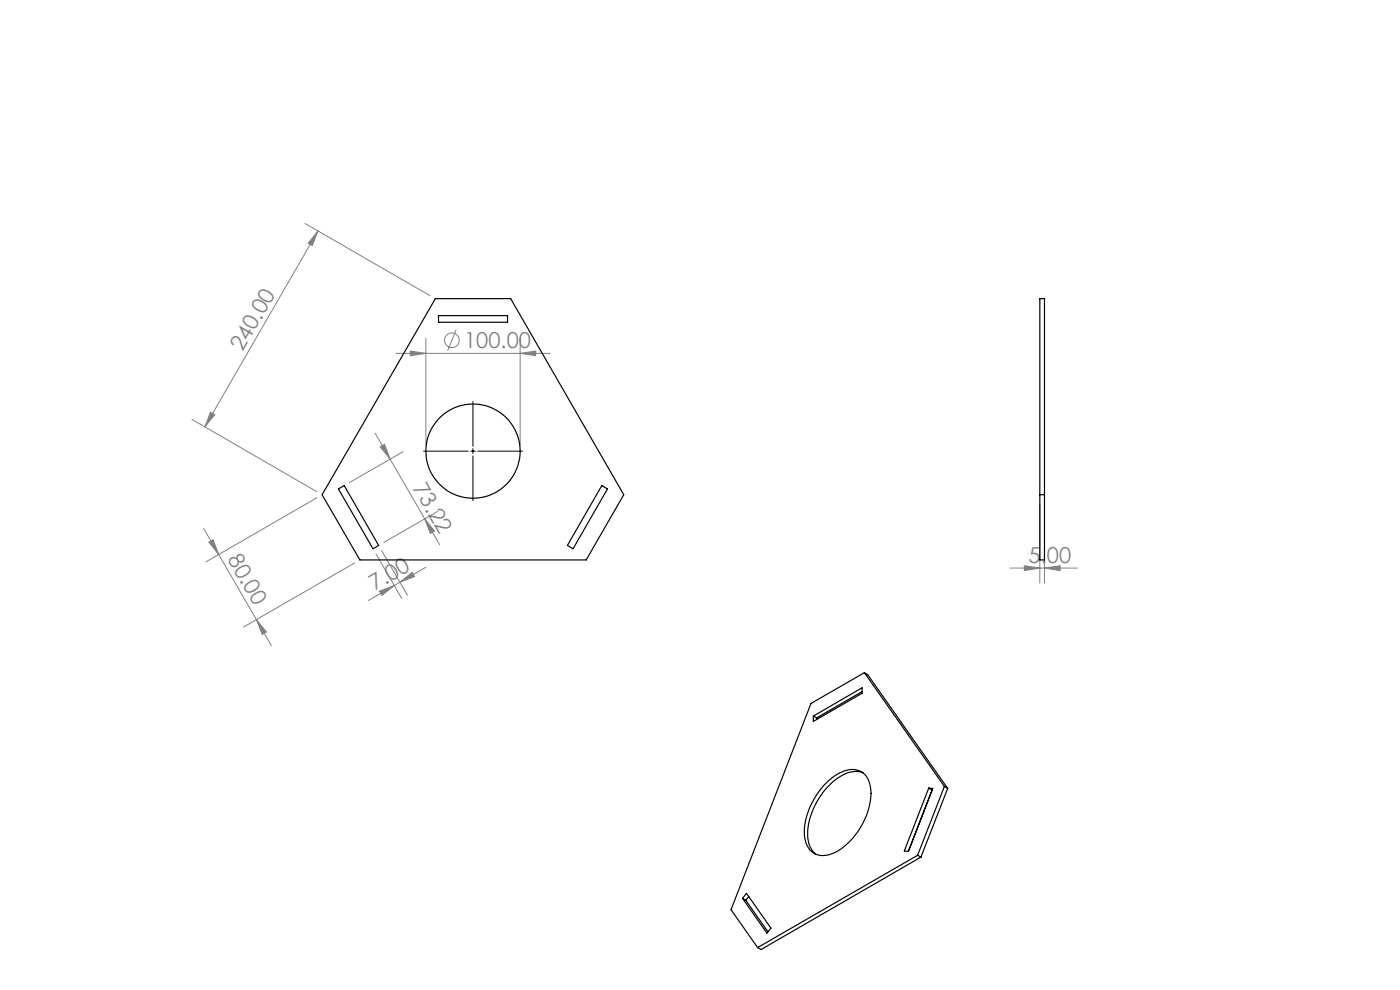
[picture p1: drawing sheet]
<svg xmlns="http://www.w3.org/2000/svg" width="297mm" height="210mm" viewBox="0 0 297 210" stroke-linecap="round" stroke-linejoin="round" font-family="sans-serif">
<g fill="none" stroke="#808080" stroke-width=".21">
<path d="M64.7 47.4l26.5 15.3M67.5 49l-1.2 3.1-.9-.5zM67.5 49l-24 41.5M84 75h32.7M87 74.5l3.3 .5-3.3 .5zM90.3 71.8v22.6M96.8 69.9l-1.8 4.5M110.3 75l3.3-.5v1zM110.3 71.8v22.6M40.7 89l26.5 15.3M44.7 87.4l.8 .6-2 2.5zM79.6 91.9l3.2 5.5"/>
<path d="M80.7 94.8l.9-.5 1.2 3.1zM82.8 97.4l7.3 12.7M85.5 95.8l-11.4 6.6M43.2 112.1l3.2 5.5M44.3 115l.9-.5 1.2 3.1zM46.4 117.6l8 13.8M67.2 105.6l-23.5 13.6M75.2 119.4l-23.6 13.6M79.8 117.5l5.4 9.5M81 116.8l5.4 9.5M90.1 110.1l2.1 2.6-.9 .5zM90.1 110.1l3.2 5.5"/>
<path d="M92.9 108.5l-11.5 6.6M220.6 107v16.7M221.6 107v16.7M54.4 131.4l2.1 2.6-.9 .6zM54.4 131.4l3.2 5.5M80.5 125.4l3.1-1.2-2.6 2.1zM83.6 124.2l-5.5 3.2M84.8 123.5l-1.2 .7M84.8 123.5l2.7-2.1 .4 .9zM90.3 120.3l-5.5 3.2M214.2 120.5h14.3M217.3 120l3.3 .5-3.3 .5z"/>
<path d="M221.6 120.5l3.3-.5v1z"/>
<circle cx="95.9" cy="72.2" r="1.56"/>
</g>
<path d="M89.9 95.7h9.4M99.8 95.7h1.1M100.3 85.2v9.5M100.3 95.2v1M100.3 96.7v9.5M101.4 95.7h9.4" fill="none" stroke="#000" stroke-width=".21"/>
<g fill="#808080">
<path d="M90.1 110.1l2.1 2.6-.9 .5zM80.7 94.8l.9-.5 1.2 3.1z"/>
<path d="M87 74.5l3.3 .5-3.3 .5zM110.3 75l3.3-.5v1zM217.3 120l3.3 .5-3.3 .5zM221.6 120.5l3.3-.5v1z"/>
<path d="M80.5 125.4l3.1-1.2-2.6 2.1zM84.8 123.5l2.7-2.1 .4 .9z"/>
<path d="M67.5 49l-1.2 3.1-.9-.5zM44.7 87.4l.8 .6-2 2.5z"/>
<path d="M44.3 115l.9-.5 1.2 3.1zM54.4 131.4l2.1 2.6-.9 .6z"/>
</g>
<g fill="none" stroke="#000" stroke-width=".25">
<path d="M92.4 63.4h15.9l24 41.5-7.9 13.9h-48.1l-8-13.9zM93 66.9h14.7v1.5h-14.7zM220.6 63.4h1v55.4h-1zM71.8 103.7l1.2-.7 7.3 12.7-1.2 .7zM127.7 103l1.2 .7-7.3 12.7-1.2-.7zM220.6 104.9h1M172.5 151.9l10.4-6v1.2l-10.4 5.9zM172.5 151.9l.7 .4M173.2 152.3v.3M182.9 146.7l-9.7 5.6M183.4 142.7l-11.4 6.5-16.9 43.8 5.6 8M183.4 142.7l16.9 24.1"/>
<path d="M183.4 142.7l.7 .4 16.9 24.1M174.8 166.6a8.7 8.7 0 0 1 6.3-3.4 3.9 3.9 0 0 1 3.6 3.9 14.9 14.9 0 0 1-7.8 13.8 4 4 0 0 1-6.2-3.2 15 15 0 0 1 4.1-11.1zM183.1 163.9a6.2 6.2 0 0 0-6 1.6 15.2 15.2 0 0 0-5.7 12.5 4.8 4.8 0 0 0 1.7 3.2M197 167.2h.9l-5.2 13.4-.9-.1zM197 167.2l.7 .4M197.7 167.6l-5 13M197.7 167.6h.1M200.3 166.8l-5.6 14.6M200.3 166.8l.7 .4M201 167.2l-5.6 14.6M157.5 190.6l.7 .4M158.2 191l4.7 6.7"/>
<path d="M158.4 189.5l5.1 7.4-.8 1-5.2-7.3zM158.9 190.2l-.7 .8M194.7 181.4l-34 19.6M194.7 181.4l.7 .4M195.4 181.8l-34 19.6-.7-.4"/>
<circle cx="100.3" cy="95.7" r="10"/>
</g>
<g font-size="4.7" fill="#808080">
<text x="51.4" y="74.8" transform="rotate(-60 51.4 74.8)">240.00</text>
<text x="98.4" y="73.9">100.00</text>
<text x="87.5" y="103.4" transform="rotate(60 87.5 103.4)">73.22</text>
<text x="48.2" y="118.6" transform="rotate(60 48.2 118.6)">80.00</text>
<text x="218.2" y="119.5">5.00</text>
<text x="79.5" y="125.4" transform="rotate(-30 79.5 125.4)">7.00</text>
</g>
</svg>
